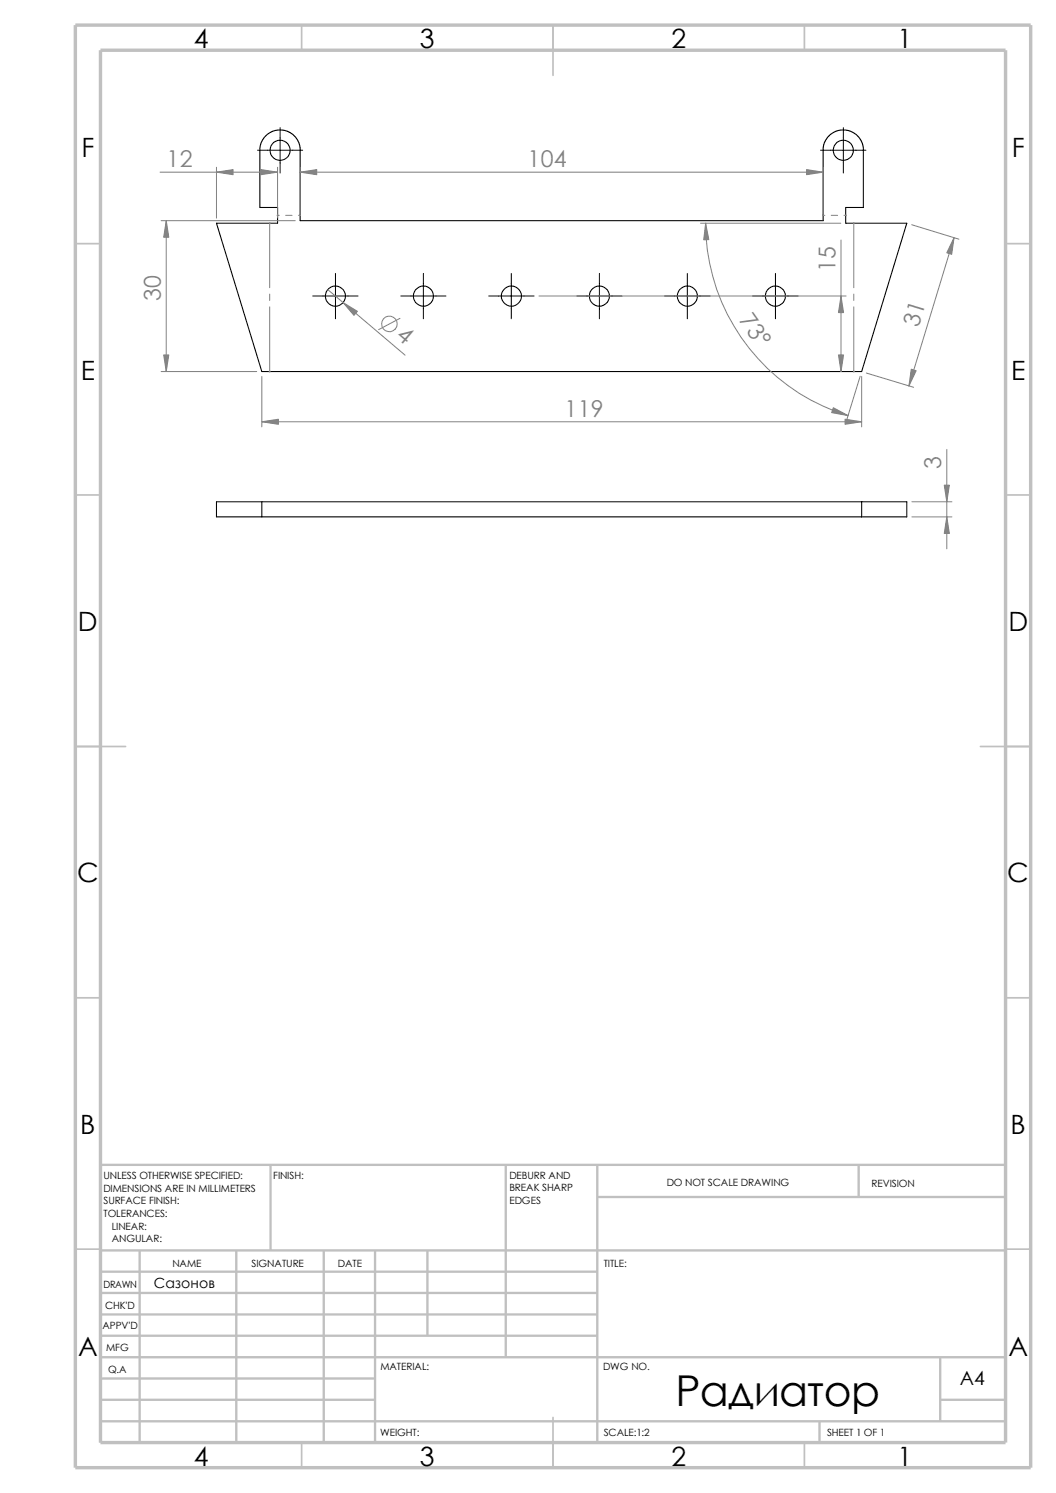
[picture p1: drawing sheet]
<svg xmlns="http://www.w3.org/2000/svg" width="210mm" height="297mm" viewBox="0 0 210 297" stroke-linecap="round" stroke-linejoin="round" font-family="sans-serif">
<g fill="none" stroke="#c0c0c0" stroke-width=".34">
<path d="M60 5v5M110 5v10M160 5v5M15 48.5h5M200 48.5h5M15 98.5h5M200 98.5h5M15 148.5h10M195 148.5h10M15 198.5h5M200 198.5h5M15 248.5h5"/>
<path d="M200 248.5h5M60 287v5M110 282v10M160 287v5"/>
</g>
<g fill="none" stroke="#c0c0c0" stroke-width=".47">
<path d="M53.8 231.7v17.1M100.6 231.7v38.3M118.8 231.7v55.3M118.8 238.1h81.2M170.8 231.7v6.4M200 231.7h-180v55.3M20 248.8h180M20 257.2h98.8M20 253h98.8M27.8 248.8v38.2M47 248.8v38.2M64.4 248.8v38.2"/>
<path d="M74.6 248.8v38.2M85 248.8v16.9M20 265.7h98.8M20 261.5h98.8M20 278.5h54.6M20 274.2h54.6M20 270h180M187 278.5h13M187 270v12.7M20 282.7h180M163 282.7v4.3"/>
</g>
<path d="M15 5h190v287h-190zM20 10h180v277h-180z" fill="none" stroke="#c0c0c0" stroke-width=".68" stroke-linecap="butt"/>
<g fill="none" stroke="#000" stroke-width=".21">
<path d="M171.7 29.9l-.2-1.5-.6-1.1-1.2-.9-1-.4-1-.2-1.4 .3-1.1 .6-1 1.2-.5 1.4v14.6h-104v-14l-.1-1-.4-1-1-1.2-1.5-.7-1.5-.1-.9 .2-1.5 .9-.6 .9-.4 1-.1 12.4h3.5v3.1h-12.1l9 29.5h119.3l8.9-29.5h-12.1v-3.1h3.5v-11.4M43.1 99.8h137.2v3h-137.2zM52.1 99.8v3M171.4 99.8v3"/>
<circle cx="55.7" cy="29.9" r="2"/>
<circle cx="167.7" cy="29.9" r="2.01"/>
<circle cx="66.7" cy="58.9" r="2"/>
<circle cx="84.2" cy="58.9" r="2.01"/>
<circle cx="101.7" cy="58.9" r="2"/>
<circle cx="119.2" cy="58.9" r="2"/>
<circle cx="136.7" cy="58.9" r="2.01"/>
<circle cx="154.2" cy="58.9" r="2"/>
</g>
<g fill="none" stroke="#808080" stroke-width=".2">
<path d="M31.8 34.2h23.4M43.1 33.3v10.1M55.2 33.3v10.1M59.7 33.3v9.6M59.7 34.2h104M163.7 33.3v9.6M32 43.9h26.7M33.1 43.9v30M53.6 44.4v12.8M53.6 58.5v1.3M55.2 42.8h.3M56.8 42.8h1.3"/>
<path d="M59.4 42.8h.3M65.2 57.6l15.4 13.1M107.2 58.9h61.1M139.3 44.4h27.9M140.3 44.4a40 40 0 0 0 28.4 38.3M163.7 42.8h.3M165.3 42.8h1.3M167.3 47.8v26.1M167.9 42.8h.3M169.8 44.4v12.8M169.8 58.5v1.3M181.3 44.7l9.4 2.9"/>
<path d="M189.7 47.3l-8.9 29.5M32 73.9h19.1M52.1 74.9v10M53.6 61v12.9M79.5 63.3l-4.2 2.3M169.8 61v12.9M171.1 74.8l-2.7 8.9M171.4 74.9v10M172.3 74.2l9.4 2.8M52.1 83.9h119.3M181.4 99.8h7.9M188.3 89.4v19.8"/>
<path d="M181.4 102.8h7.9"/>
<circle cx="77.4" cy="64.4" r="1.55"/>
</g>
<g fill="#808080" stroke="#808080" stroke-width=".2">
<path d="M187.8 96.5h1l-.5 3.3z"/>
<path d="M188.3 102.8l.5 3.3h-1z"/>
<path d="M160.4 33.7l3.3 .5-3.3 .6z"/>
<path d="M168.1 83.4l3.3 .5-3.3 .5z"/>
<path d="M68.2 60.2l2.9 1.7-.7 .8z"/>
<path d="M189.7 47.3l-.4 3.3-1-.3z"/>
<path d="M181.2 73.4l1 .3-1.4 3.1z"/>
<path d="M52.1 83.9l3.3-.5v1z"/>
<path d="M167.3 58.9l.5 3.3h-1z"/>
<path d="M166.8 70.6h1l-.5 3.3z"/>
<path d="M140.3 44.4l.7 3.3h-1z"/>
<path d="M51.9 33.7l3.3 .5-3.3 .6z"/>
<path d="M165.7 81.1l3 1.6-3.3-.6z"/>
<path d="M43.1 34.2l3.3-.5v1.1z"/>
<path d="M59.7 34.2l3.3-.5v1.1z"/>
<path d="M33.1 43.9l.5 3.3h-1z"/>
<path d="M32.6 70.6h1l-.5 3.3z"/>
<circle cx="169.8" cy="73.9" r=".08"/>
<circle cx="169.8" cy="44.4" r=".08"/>
<circle cx="53.6" cy="44.4" r=".08"/>
<circle cx="53.6" cy="73.9" r=".08"/>
<circle cx="168.2" cy="42.8" r=".08"/>
<circle cx="163.7" cy="42.8" r=".08"/>
<circle cx="59.7" cy="42.8" r=".08"/>
<circle cx="55.2" cy="42.8" r=".08"/>
</g>
<g fill="none" stroke="#000" stroke-width=".2">
<path d="M51.2 29.9h9M55.7 25.4v9M163.2 29.9h9M167.7 25.4v9M62.2 58.9h9M66.7 54.4v9M79.7 58.9h9M84.2 54.4v9M97.2 58.9h9M101.7 54.4v9M114.7 58.9h9M119.2 54.4v9"/>
<path d="M132.2 58.9h9M136.7 54.4v9M149.7 58.9h9M154.2 54.4v9"/>
</g>
<text font-size="8.5" x="134.3" y="279.7">Радиатор</text>
<g font-size="5.3">
<text x="38.5" y="9.6">4</text>
<text x="83.5" y="9.6">3</text>
<text x="133.5" y="9.6">2</text>
<text x="178.5" y="9.6">1</text>
<text x="16.2" y="31.3">F</text>
<text x="201.2" y="31.3">F</text>
<text x="16" y="75.6">E</text>
<text x="201.1" y="75.6">E</text>
<text x="15.5" y="125.6">D</text>
<text x="200.6" y="125.6">D</text>
<text x="15.3" y="175.6">C</text>
<text x="200.3" y="175.6">C</text>
<text x="16" y="225.6">B</text>
<text x="201" y="225.6">B</text>
<text x="15.5" y="269.8">A</text>
<text x="200.5" y="269.8">A</text>
<text x="38.5" y="291.6">4</text>
<text x="83.5" y="291.6">3</text>
<text x="133.5" y="291.6">2</text>
<text x="178.5" y="291.6">1</text>
</g>
<g font-size="4.6" fill="#808080">
<text x="33.1" y="33.3">12</text>
<text x="104.9" y="33.3">104</text>
<text x="32" y="59.8" transform="rotate(-90 32 59.8)">30</text>
<text x="166.2" y="54.2" transform="rotate(-90 166.2 54.2)">15</text>
<text x="146.9" y="63.7" transform="rotate(55 146.9 63.7)">73°</text>
<text x="182.7" y="65.3" transform="rotate(-73 182.7 65.3)">31</text>
<text x="78.6" y="67" transform="rotate(40 78.6 67)">4</text>
<text x="112.3" y="83">119</text>
<text x="187.2" y="93.3" transform="rotate(-90 187.2 93.3)">3</text>
</g>
<text font-size="3.9" x="190.9" y="275.5">A4</text>
<text font-size="2.8" x="30.6" y="256.2">Сазонов</text>
<g font-size="2">
<text x="20.6" y="234.6">UNLESS OTHERWISE SPECIFIED:</text>
<text x="20.6" y="237.1">DIMENSIONS ARE IN MILLIMETERS</text>
<text x="20.6" y="239.6">SURFACE FINISH:</text>
<text x="54.4" y="234.6">FINISH:</text>
<text x="101.3" y="239.5">EDGES</text>
<text x="101.3" y="234.5">DEBURR AND</text>
<text x="101.3" y="237">BREAK SHARP</text>
<text x="132.6" y="236">DO NOT SCALE DRAWING</text>
<text x="173.3" y="236.2">REVISION</text>
<text x="20.6" y="242.1">TOLERANCES:</text>
<text x="22.2" y="244.6">LINEAR:</text>
<text x="22.2" y="247.1">ANGULAR:</text>
<text x="50" y="252">SIGNATURE</text>
<text x="67.2" y="252">DATE</text>
<text x="120.1" y="252">TITLE:</text>
<text x="20.6" y="256.2">DRAWN</text>
<text x="34.3" y="252.1">NAME</text>
<text x="20.9" y="260.4">CHK'D</text>
<text x="20.4" y="264.5">APPV'D</text>
<text x="21.1" y="268.8">MFG</text>
<text x="21.5" y="273.1">Q.A</text>
<text x="75.6" y="272.5">MATERIAL:</text>
<text x="119.9" y="272.5">DWG NO.</text>
<text x="75.6" y="285.6">WEIGHT:</text>
<text x="120.1" y="285.6">SCALE:1:2</text>
<text x="164.5" y="285.6">SHEET 1 OF 1</text>
</g>
</svg>
